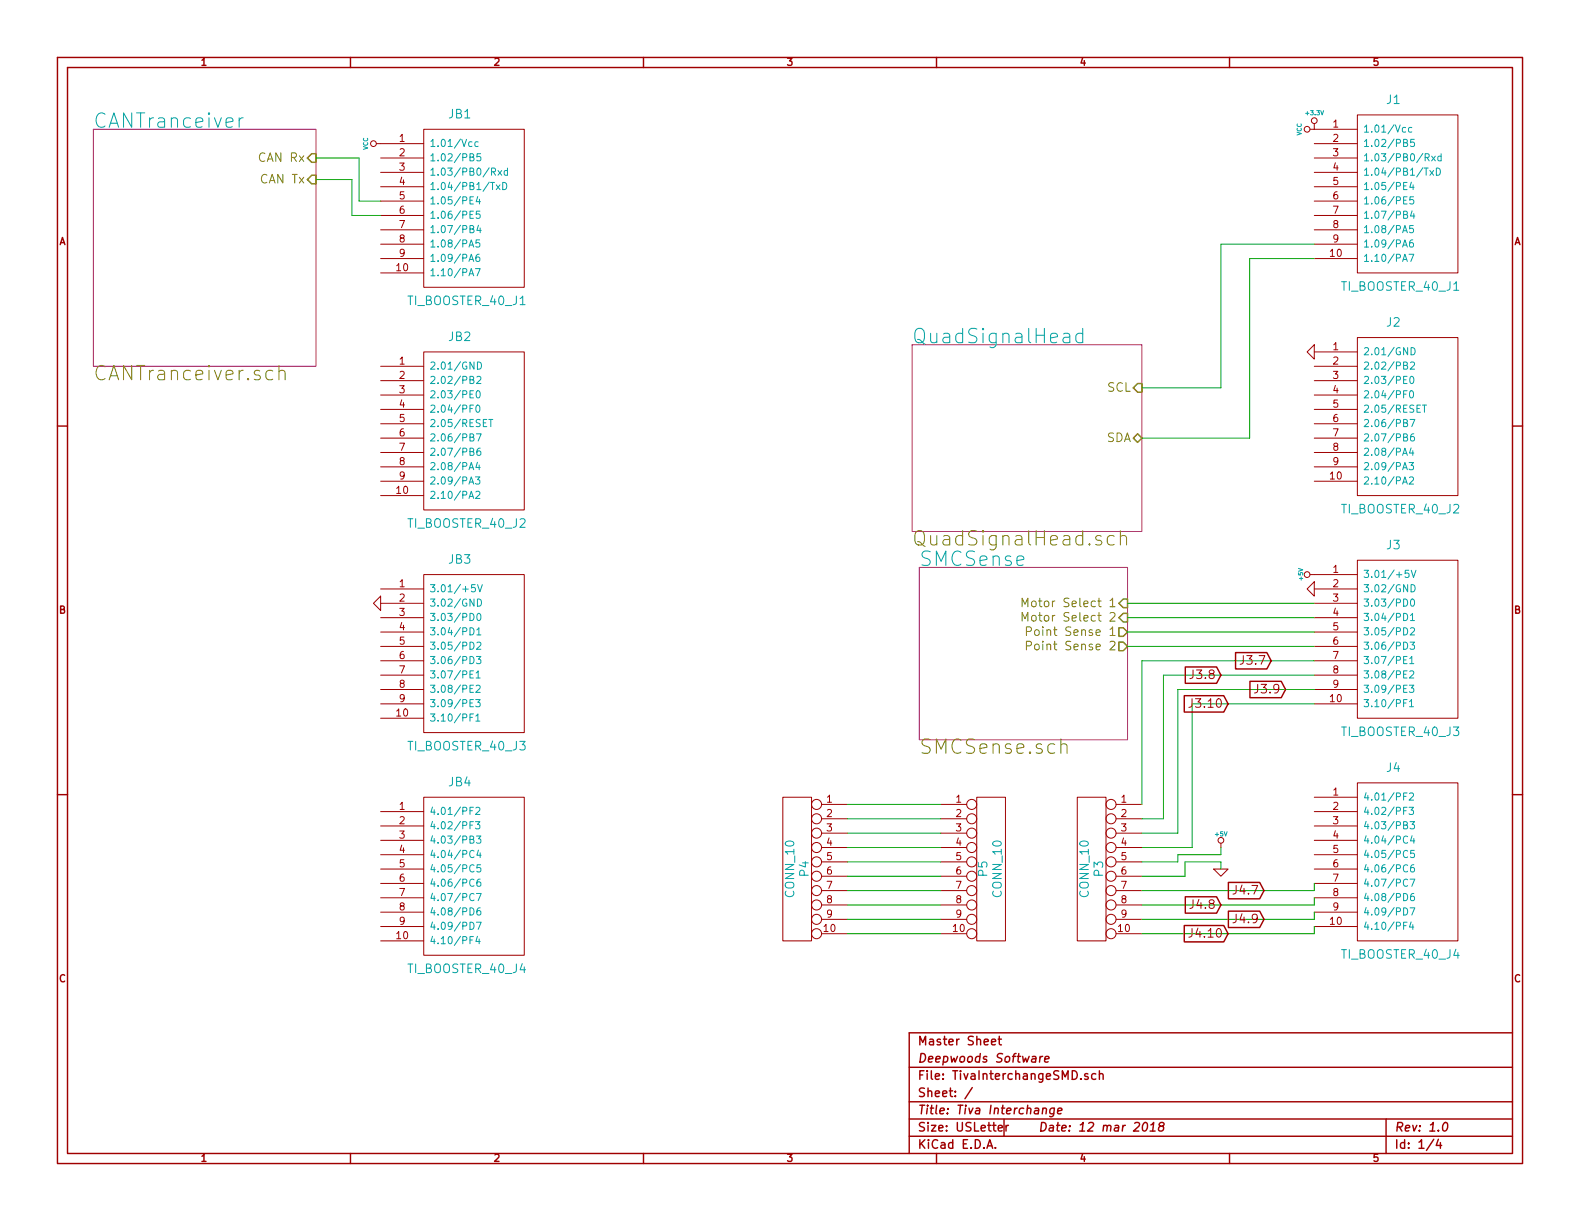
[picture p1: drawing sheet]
EESchema Schematic File Version 2
LIBS:mmpq2222a
LIBS:power
LIBS:device
LIBS:transistors
LIBS:conn
LIBS:linear
LIBS:regul
LIBS:74xx
LIBS:cmos4000
LIBS:adc-dac
LIBS:memory
LIBS:xilinx
LIBS:special
LIBS:microcontrollers
LIBS:dsp
LIBS:microchip
LIBS:analog_switches
LIBS:motorola
LIBS:texas
LIBS:intel
LIBS:audio
LIBS:interface
LIBS:digital-audio
LIBS:philips
LIBS:display
LIBS:cypress
LIBS:siliconi
LIBS:opto
LIBS:atmel
LIBS:contrib
LIBS:valves
LIBS:TivaInterchangeSMD-cache
EELAYER 27 0
EELAYER END
$Descr USLetter 11000 8500
encoding utf-8
Sheet 1 4
Title "Tiva Interchange"
Date "12 mar 2018"
Rev "1.0"
Comp "Deepwoods Software"
Comment1 "Master Sheet"
Comment2 ""
Comment3 ""
Comment4 ""
$EndDescr
$Comp
L GND #PWR01
U 1 1
P 9150 2450
F 0 "#PWR01" H 9150 2450 30  0001 C CNN
F 1 "GND" H 9150 2380 30  0001 C CNN
F 2 "" H 9150 2450 60  0001 C CNN
F 3 "" H 9150 2450 60  0001 C CNN
	1    9150 2450
	0    1    1    0   
$EndComp
$Comp
L VCC #PWR02
U 1 1
P 9150 900
F 0 "#PWR02" H 9150 1000 30  0001 C CNN
F 1 "VCC" H 9150 1000 30  0000 C CNN
F 2 "" H 9150 900 60  0001 C CNN
F 3 "" H 9150 900 60  0001 C CNN
	1    9150 900 
	0    -1   -1   0   
$EndComp
$Comp
L TI_BOOSTER_40_J1 J1
U 1 1
P 9750 1350
F 0 "J1" H 9700 2000 60  0000 C CNN
F 1 "TI_BOOSTER_40_J1" H 9750 700 60  0000 C CNN
F 2 "" H 9750 1350 60  0001 C CNN
F 3 "" H 9750 1350 60  0001 C CNN
	1    9750 1350
	1    0    0    -1  
$EndComp
$Comp
L TI_BOOSTER_40_J2 J2
U 1 1
P 9750 2900
F 0 "J2" H 9700 3550 60  0000 C CNN
F 1 "TI_BOOSTER_40_J2" H 9750 2250 60  0000 C CNN
F 2 "" H 9750 2900 60  0001 C CNN
F 3 "" H 9750 2900 60  0001 C CNN
	1    9750 2900
	1    0    0    -1  
$EndComp
$Comp
L TI_BOOSTER_40_J3 J3
U 1 1
P 9750 4450
F 0 "J3" H 9700 5100 60  0000 C CNN
F 1 "TI_BOOSTER_40_J3" H 9750 3800 60  0000 C CNN
F 2 "" H 9750 4450 60  0001 C CNN
F 3 "" H 9750 4450 60  0001 C CNN
	1    9750 4450
	1    0    0    -1  
$EndComp
$Comp
L TI_BOOSTER_40_J4 J4
U 1 1
P 9750 6000
F 0 "J4" H 9700 6650 60  0000 C CNN
F 1 "TI_BOOSTER_40_J4" H 9750 5350 60  0000 C CNN
F 2 "" H 9750 6000 60  0001 C CNN
F 3 "" H 9750 6000 60  0001 C CNN
	1    9750 6000
	1    0    0    -1  
$EndComp
$Comp
L GND #PWR03
U 1 1
P 9150 4100
F 0 "#PWR03" H 9150 4100 30  0001 C CNN
F 1 "GND" H 9150 4030 30  0001 C CNN
F 2 "" H 9150 4100 60  0001 C CNN
F 3 "" H 9150 4100 60  0001 C CNN
	1    9150 4100
	0    1    1    0   
$EndComp
$Comp
L +5V #PWR04
U 1 1
P 9150 4000
F 0 "#PWR04" H 9150 4090 20  0001 C CNN
F 1 "+5V" H 9150 4090 30  0000 C CNN
F 2 "" H 9150 4000 60  0001 C CNN
F 3 "" H 9150 4000 60  0001 C CNN
	1    9150 4000
	0    -1   -1   0   
$EndComp
$Comp
L +3.3V #PWR05
U 1 1
P 9150 900
F 0 "#PWR05" H 9150 860 30  0001 C CNN
F 1 "+3.3V" H 9150 1010 30  0000 C CNN
F 2 "" H 9150 900 60  0000 C CNN
F 3 "" H 9150 900 60  0000 C CNN
	1    9150 900 
	1    0    0    -1  
$EndComp
$Sheet
S 6400 3950 1450 1200
U 5A9FF518
F0 "SMCSense" 100
F1 "SMCSense.sch" 100
F2 "Motor Select 1" I R 7850 4200 60 
F3 "Motor Select 2" I R 7850 4300 60 
F4 "Point Sense 1" O R 7850 4400 60 
F5 "Point Sense 2" O R 7850 4500 60 
$EndSheet
$Sheet
S 6350 2400 1600 1300
U 5AA03023
F0 "QuadSignalHead" 100
F1 "QuadSignalHead.sch" 100
F2 "SCL" I R 7950 2700 60 
F3 "SDA" B R 7950 3050 60 
$EndSheet
$Comp
L CONN_10 P3
U 1 1
P 7600 6050
F 0 "P3" V 7550 6050 60  0000 C CNN
F 1 "CONN_10" V 7650 6050 60  0000 C CNN
F 2 "~" H 7600 6050 60  0000 C CNN
F 3 "~" H 7600 6050 60  0000 C CNN
	1    7600 6050
	-1   0    0    -1  
$EndComp
Wire Wire Line
	9150 4200 7850 4200
Wire Wire Line
	7850 4300 9150 4300
Wire Wire Line
	9150 4400 7850 4400
Wire Wire Line
	7850 4500 9150 4500
Wire Wire Line
	7950 5600 7950 4600
Wire Wire Line
	7950 4600 9150 4600
Wire Wire Line
	7950 5700 8100 5700
Wire Wire Line
	8100 5700 8100 4700
Wire Wire Line
	8100 4700 9150 4700
Wire Wire Line
	7950 5800 8200 5800
Wire Wire Line
	8200 5800 8200 4800
Wire Wire Line
	8200 4800 9150 4800
Wire Wire Line
	7950 5900 8300 5900
Wire Wire Line
	8300 5900 8300 4900
Wire Wire Line
	8300 4900 9150 4900
Wire Wire Line
	7950 6500 9150 6500
Wire Wire Line
	9150 6500 9150 6450
Wire Wire Line
	7950 6400 9150 6400
Wire Wire Line
	9150 6400 9150 6350
Wire Wire Line
	7950 6300 9150 6300
Wire Wire Line
	9150 6300 9150 6250
Wire Wire Line
	7950 6200 9150 6200
Wire Wire Line
	9150 6200 9150 6150
$Comp
L +5V #PWR06
U 1 1
P 8500 5900
F 0 "#PWR06" H 8500 5990 20  0001 C CNN
F 1 "+5V" H 8500 5990 30  0000 C CNN
F 2 "" H 8500 5900 60  0000 C CNN
F 3 "" H 8500 5900 60  0000 C CNN
	1    8500 5900
	1    0    0    -1  
$EndComp
$Comp
L GND #PWR07
U 1 1
P 8500 6050
F 0 "#PWR07" H 8500 6050 30  0001 C CNN
F 1 "GND" H 8500 5980 30  0001 C CNN
F 2 "" H 8500 6050 60  0000 C CNN
F 3 "" H 8500 6050 60  0000 C CNN
	1    8500 6050
	1    0    0    -1  
$EndComp
Wire Wire Line
	7950 6000 8200 6000
Wire Wire Line
	8200 6000 8200 5950
Wire Wire Line
	8200 5950 8500 5950
Wire Wire Line
	8500 5950 8500 5900
Wire Wire Line
	7950 6100 8250 6100
Wire Wire Line
	8250 6100 8250 6000
Wire Wire Line
	8250 6000 8500 6000
Wire Wire Line
	8500 6000 8500 6050
Wire Wire Line
	7950 3050 8700 3050
Wire Wire Line
	8700 3050 8700 1800
Wire Wire Line
	8700 1800 9150 1800
Wire Wire Line
	7950 2700 8500 2700
Wire Wire Line
	8500 2700 8500 1700
Wire Wire Line
	8500 1700 9150 1700
Text GLabel 8550 6500 0    60   Input ~ 0
J4.10
Text GLabel 8800 6400 0    60   Input ~ 0
J4.9
Text GLabel 8500 6300 0    60   Input ~ 0
J4.8
Text GLabel 8800 6200 0    60   Input ~ 0
J4.7
Text GLabel 8550 4900 0    60   Input ~ 0
J3.10
Text GLabel 8950 4800 0    60   Input ~ 0
J3.9
Text GLabel 8500 4700 0    60   Input ~ 0
J3.8
Text GLabel 8850 4600 0    60   Input ~ 0
J3.7
$Comp
L VCC #PWR08
U 1 1
P 2650 1000
F 0 "#PWR08" H 2650 1100 30  0001 C CNN
F 1 "VCC" H 2650 1100 30  0000 C CNN
F 2 "" H 2650 1000 60  0001 C CNN
F 3 "" H 2650 1000 60  0001 C CNN
	1    2650 1000
	0    -1   -1   0   
$EndComp
$Comp
L TI_BOOSTER_40_J1 JB1
U 1 1
P 3250 1450
F 0 "JB1" H 3200 2100 60  0000 C CNN
F 1 "TI_BOOSTER_40_J1" H 3250 800 60  0000 C CNN
F 2 "" H 3250 1450 60  0001 C CNN
F 3 "" H 3250 1450 60  0001 C CNN
	1    3250 1450
	1    0    0    -1  
$EndComp
$Comp
L TI_BOOSTER_40_J2 JB2
U 1 1
P 3250 3000
F 0 "JB2" H 3200 3650 60  0000 C CNN
F 1 "TI_BOOSTER_40_J2" H 3250 2350 60  0000 C CNN
F 2 "" H 3250 3000 60  0001 C CNN
F 3 "" H 3250 3000 60  0001 C CNN
	1    3250 3000
	1    0    0    -1  
$EndComp
$Comp
L TI_BOOSTER_40_J3 JB3
U 1 1
P 3250 4550
F 0 "JB3" H 3200 5200 60  0000 C CNN
F 1 "TI_BOOSTER_40_J3" H 3250 3900 60  0000 C CNN
F 2 "" H 3250 4550 60  0001 C CNN
F 3 "" H 3250 4550 60  0001 C CNN
	1    3250 4550
	1    0    0    -1  
$EndComp
$Comp
L TI_BOOSTER_40_J4 JB4
U 1 1
P 3250 6100
F 0 "JB4" H 3200 6750 60  0000 C CNN
F 1 "TI_BOOSTER_40_J4" H 3250 5450 60  0000 C CNN
F 2 "" H 3250 6100 60  0001 C CNN
F 3 "" H 3250 6100 60  0001 C CNN
	1    3250 6100
	1    0    0    -1  
$EndComp
$Comp
L GND #PWR09
U 1 1
P 2650 4200
F 0 "#PWR09" H 2650 4200 30  0001 C CNN
F 1 "GND" H 2650 4130 30  0001 C CNN
F 2 "" H 2650 4200 60  0001 C CNN
F 3 "" H 2650 4200 60  0001 C CNN
	1    2650 4200
	0    1    1    0   
$EndComp
$Sheet
S 650  900  1550 1650
U 5AA46B1E
F0 "CANTranceiver" 100
F1 "CANTranceiver.sch" 100
F2 "CAN Rx" I R 2200 1100 60 
F3 "CAN Tx" I R 2200 1250 60 
$EndSheet
Wire Wire Line
	2200 1250 2450 1250
Wire Wire Line
	2450 1250 2450 1500
Wire Wire Line
	2450 1500 2650 1500
Wire Wire Line
	2650 1400 2500 1400
Wire Wire Line
	2500 1400 2500 1100
Wire Wire Line
	2500 1100 2200 1100
$Comp
L CONN_10 P5
U 1 1
P 6900 6050
AR Path="/5AA67269" Ref="P5"  Part="1" 
AR Path="/5AA03023/5AA67269" Ref="P?"  Part="1" 
F 0 "P5" V 6850 6050 60  0000 C CNN
F 1 "CONN_10" V 6950 6050 60  0000 C CNN
F 2 "PIN_ARRAY_5x2" H 6900 6050 60  0001 C CNN
F 3 "~" H 6900 6050 60  0000 C CNN
	1    6900 6050
	1    0    0    -1  
$EndComp
$Comp
L CONN_10 P4
U 1 1
P 5550 6050
F 0 "P4" V 5500 6050 60  0000 C CNN
F 1 "CONN_10" V 5600 6050 60  0000 C CNN
F 2 "ScrewTerm_2.54-10" H 5550 6050 60  0001 C CNN
F 3 "~" H 5550 6050 60  0000 C CNN
	1    5550 6050
	-1   0    0    -1  
$EndComp
Wire Wire Line
	5900 6500 6550 6500
Wire Wire Line
	5900 6400 6550 6400
Wire Wire Line
	5900 6300 6550 6300
Wire Wire Line
	5900 6200 6550 6200
Wire Wire Line
	5900 6100 6550 6100
Wire Wire Line
	5900 6000 6550 6000
Wire Wire Line
	5900 5900 6550 5900
Wire Wire Line
	5900 5800 6550 5800
Wire Wire Line
	5900 5700 6550 5700
Wire Wire Line
	5900 5600 6550 5600
$EndSCHEMATC
